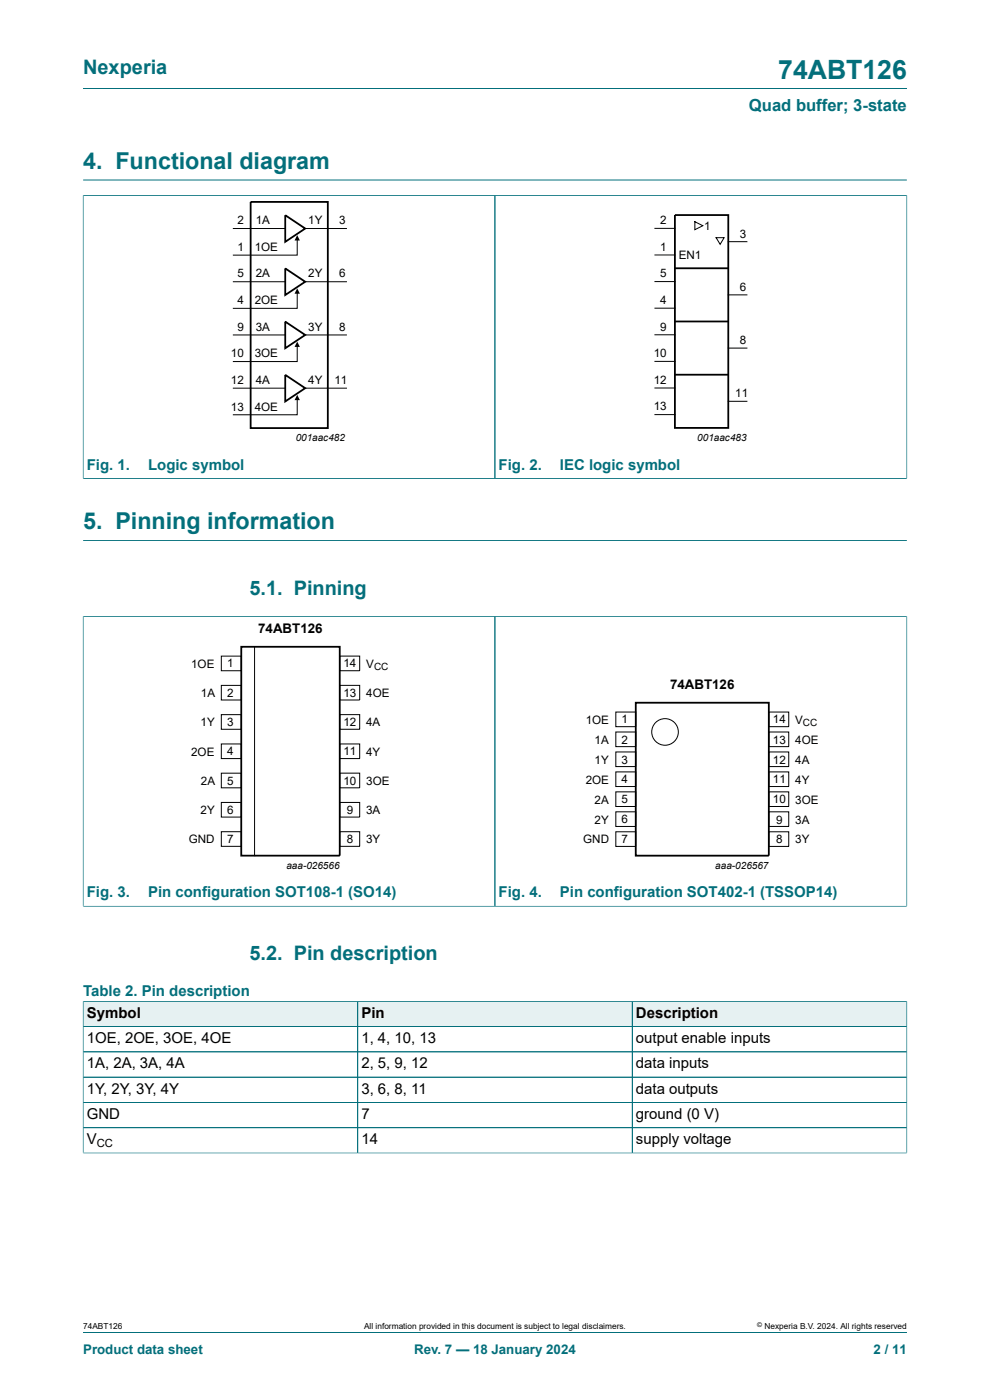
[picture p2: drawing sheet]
<svg xmlns="http://www.w3.org/2000/svg" width="210mm" height="297mm" viewBox="0 0 210 297" stroke-linecap="round" stroke-linejoin="round" font-family="sans-serif">
<g fill="none" stroke="#036f7b" stroke-width=".21">
<path d="M17.6 18.8h174.8M17.6 38.2h174.8M17.6 41.5h174.8M17.6 41.4v60.2M105 41.5v60M192.4 41.4v60.2M17.6 101.5h174.8M17.6 114.6h174.8M17.6 130.8h174.8M17.6 130.7v61.6M105 130.8v61.4M192.4 130.7v61.6"/>
<path d="M17.6 192.2h174.8"/>
</g>
<path d="M63 49.9l.6 1.1h-1.1zM63 61.2l.6 1.1h-1.1zM63 72.5l.6 1.1h-1.1zM63 83.8l.6 1.1h-1.1z" fill="#000"/>
<g fill="none" stroke="#000" stroke-width=".21">
<path d="M49.5 48.5h11M49.5 59.8h11M63 50.7v3.4h-13.5M64.7 48.5h8.8M64.7 59.8h8.8M138.9 48.4h4.3M138.9 54.1h4.3M138.9 59.7h4.3M147.4 47l1.7 .9-1.7 .8zM151.9 50.4h1.7l-.8 1.4zM154.5 51.3h3.9M49.5 71.1h11"/>
<path d="M63 62v3.4h-13.5M63 73.3v3.4h-13.5M64.7 71.1h8.8M138.9 65.4h4.3M138.9 76.7h4.3M138.9 71h4.3M154.5 62.6h3.9M154.5 73.8h3.9M49.5 82.3h11M63 84.6v3.4h-13.5M64.7 82.3h8.8M138.9 88h4.3"/>
<path d="M138.9 82.3h4.3M154.5 85.1h3.9M46.9 139.2h4.3v3.1h-4.3zM54 137.2v44.4M72.1 139.2h4.2v3.1h-4.2zM46.9 145.4h4.3v3.1h-4.3zM46.9 151.6h4.3v3.1h-4.3zM46.9 157.8h4.3v3.1h-4.3zM72.1 151.6h4.2v3.1h-4.2zM72.1 157.8h4.2v3.1h-4.2zM72.1 145.4h4.2v3.1h-4.2zM130.6 151.1h4.3v3.1h-4.3z"/>
<path d="M130.6 155.3h4.3v3.1h-4.3zM130.6 159.5h4.3v3.1h-4.3zM163.1 159.5h4.2v3.1h-4.2zM163.1 151.1h4.2v3.1h-4.2zM163.1 155.3h4.2v3.1h-4.2zM46.9 164h4.3v3.1h-4.3zM46.9 170.2h4.3v3.1h-4.3zM46.9 176.4h4.3v3.1h-4.3zM72.1 176.4h4.2v3.1h-4.2zM72.1 164h4.2v3.1h-4.2zM72.1 170.2h4.2v3.1h-4.2zM130.6 163.8h4.3v3.1h-4.3z"/>
<path d="M130.6 168h4.3v3.1h-4.3zM130.6 172.2h4.3v3.1h-4.3zM130.6 176.5h4.3v3.1h-4.3zM163.1 176.5h4.2v3.1h-4.2zM163.1 168h4.2v3.1h-4.2zM163.1 172.2h4.2v3.1h-4.2zM163.1 163.8h4.2v3.1h-4.2z"/>
<circle cx="141.1" cy="155.3" r="2.82"/>
</g>
<path d="M53.2 42.8h16.3v48h-16.3zM60.5 45.7l4.2 2.8-4.2 2.8zM60.5 56.9l4.2 2.9-4.2 2.8zM143.2 45.6h11.3v45.2h-11.3zM143.2 56.9h11.3M60.5 68.2l4.2 2.9-4.2 2.8zM60.5 79.5l4.2 2.8-4.2 2.9zM143.2 68.2h11.3M143.2 79.5h11.3M51.2 137.2h20.9v44.3h-20.9zM134.9 149.1h28.2v32.4h-28.2z" fill="none" stroke="#000" stroke-width=".38"/>
<path d="M17.7 212.5h58.1v5.2h-58.1z" fill="#e6f1f2"/>
<path d="M17.6 212.4v5.4h58.3v-5.4h-58.3" fill="none" stroke="#036f7b" stroke-width=".21"/>
<path d="M75.9 212.5h58.1v5.2h-58.1z" fill="#e6f1f2"/>
<path d="M75.9 212.4h58.2v5.4h-58.2z" fill="none" stroke="#036f7b" stroke-width=".21"/>
<path d="M134.2 212.5h58.1v5.2h-58.1z" fill="#e6f1f2"/>
<path d="M17.6 217.8h174.8M17.6 212.5v32.2M17.7 212.4h174.7M75.9 212.5v32.1M134.1 212.4v32.2M192.4 212.4v32.3M17.6 223.1h174.8M17.6 228.5h174.8M17.6 233.9h174.8M17.6 239.2h174.8M17.6 244.6h174.8M17.6 282.6h174.8" fill="none" stroke="#036f7b" stroke-width=".21"/>
<text font-size="5.6" fill="#036f7b" x="165.1" y="16.8">74ABT126</text>
<g font-size="4.9" fill="#036f7b">
<text x="17.6" y="35.9">4. Functional diagram</text>
<text x="17.6" y="112.3">5. Pinning information</text>
</g>
<g font-size="4.2" fill="#036f7b">
<text x="17.6" y="15.6">Nexperia</text>
<text x="52.9" y="126.1">5.1. Pinning</text>
<text x="52.9" y="203.6">5.2. Pin description</text>
</g>
<text font-size="3.5" fill="#036f7b" x="158.9" y="23.7">Quad buffer; 3-state</text>
<g font-size="3.2" fill="#036f7b">
<text x="18.4" y="99.6">Fig. 1.</text>
<text x="31.4" y="99.6">Logic symbol</text>
<text x="105.8" y="99.6">Fig. 2.</text>
<text x="118.8" y="99.6">IEC logic symbol</text>
<text x="18.4" y="190.4">Fig. 3.</text>
<text x="31.4" y="190.4">Pin configuration SOT108-1 (SO14)</text>
<text x="105.8" y="190.4">Fig. 4.</text>
<text x="118.8" y="190.4">Pin configuration SOT402-1 (TSSOP14)</text>
<text x="17.6" y="211.3">Table 2. Pin description</text>
</g>
<g font-size="3.2">
<text x="18.4" y="215.9">Symbol</text>
<text x="76.7" y="215.9">Pin</text>
<text x="134.9" y="215.9">Description</text>
<text x="18.4" y="221.3">1OE, 2OE, 3OE, 4OE</text>
<text x="76.7" y="221.3">1, 4, 10, 13</text>
<text x="134.9" y="221.3">output enable inputs</text>
<text x="18.4" y="226.7">1A, 2A, 3A, 4A</text>
<text x="76.7" y="226.7">2, 5, 9, 12</text>
<text x="134.9" y="226.7">data inputs</text>
<text x="18.4" y="232">1Y, 2Y, 3Y, 4Y</text>
<text x="76.7" y="232">3, 6, 8, 11</text>
<text x="134.9" y="232">data outputs</text>
<text x="18.4" y="237.4">GND</text>
<text x="76.7" y="237.4">7</text>
<text x="134.9" y="237.4">ground (0 V)</text>
<text x="18.4" y="242.7">V</text>
<text x="76.7" y="242.7">14</text>
<text x="134.9" y="242.7">supply voltage</text>
</g>
<g font-size="2.8">
<text x="54.8" y="134.4">74ABT126</text>
<text x="142.1" y="146.2">74ABT126</text>
</g>
<g font-size="2.8" fill="#036f7b">
<text x="17.6" y="287.2">Product data sheet</text>
<text x="87.9" y="287.2">Rev. 7 — 18 January 2024</text>
<text x="185.3" y="287.2">2 / 11</text>
</g>
<g font-size="2.5">
<text x="50.3" y="47.6">2</text>
<text x="54.3" y="47.6">1A</text>
<text x="65.4" y="47.6">1Y</text>
<text x="71.9" y="47.6">3</text>
<text x="140.1" y="47.6">2</text>
<text x="50.3" y="53.3">1</text>
<text x="54" y="53.3">1OE</text>
<text x="140.1" y="53.2">1</text>
<text x="149.4" y="48.7">1</text>
<text x="156.9" y="50.4">3</text>
<text x="50.3" y="58.9">5</text>
<text x="54.3" y="58.9">2A</text>
<text x="65.4" y="58.9">2Y</text>
<text x="71.9" y="58.9">6</text>
<text x="140.1" y="58.9">5</text>
<text x="144" y="54.9">EN1</text>
<text x="50.3" y="64.5">4</text>
<text x="54" y="64.5">2OE</text>
<text x="140.1" y="64.5">4</text>
<text x="156.9" y="61.7">6</text>
<text x="50.3" y="70.2">9</text>
<text x="54.3" y="70.2">3A</text>
<text x="65.4" y="70.2">3Y</text>
<text x="71.9" y="70.2">8</text>
<text x="140.1" y="70.2">9</text>
<text x="48.9" y="75.8">10</text>
<text x="54" y="75.8">3OE</text>
<text x="138.7" y="75.8">10</text>
<text x="156.9" y="73">8</text>
<text x="48.9" y="81.5">12</text>
<text x="54.3" y="81.5">4A</text>
<text x="65.4" y="81.5">4Y</text>
<text x="70.9" y="81.5">11</text>
<text x="138.7" y="81.4">12</text>
<text x="48.9" y="87.1">13</text>
<text x="54" y="87.1">4OE</text>
<text x="138.7" y="87.1">13</text>
<text x="155.9" y="84.3">11</text>
<text x="40.6" y="141.7">1OE</text>
<text x="48.2" y="141.6">1</text>
<text x="72.9" y="141.6">14</text>
<text x="77.7" y="141.7">V</text>
<text x="42.6" y="147.9">1A</text>
<text x="48.2" y="147.8">2</text>
<text x="72.9" y="147.8">13</text>
<text x="77.7" y="147.9">4OE</text>
<text x="42.5" y="154.1">1Y</text>
<text x="48.2" y="154">3</text>
<text x="72.9" y="154">12</text>
<text x="77.7" y="154.1">4A</text>
<text x="124.2" y="153.5">1OE</text>
<text x="131.9" y="153.5">1</text>
<text x="163.9" y="153.5">14</text>
<text x="168.7" y="153.5">V</text>
<text x="40.6" y="160.3">2OE</text>
<text x="48.2" y="160.3">4</text>
<text x="72.9" y="160.3">11</text>
<text x="77.7" y="160.3">4Y</text>
<text x="126.1" y="157.8">1A</text>
<text x="131.9" y="157.7">2</text>
<text x="131.9" y="162">3</text>
<text x="163.9" y="162">12</text>
<text x="163.9" y="157.7">13</text>
<text x="168.7" y="157.8">4OE</text>
<text x="42.6" y="166.6">2A</text>
<text x="48.2" y="166.5">5</text>
<text x="72.9" y="166.5">10</text>
<text x="77.7" y="166.6">3OE</text>
<text x="124.2" y="166.2">2OE</text>
<text x="126.1" y="162">1Y</text>
<text x="131.9" y="166.2">4</text>
<text x="163.9" y="166.2">11</text>
<text x="168.7" y="162">4A</text>
<text x="168.7" y="166.2">4Y</text>
<text x="42.5" y="172.7">2Y</text>
<text x="48.2" y="172.6">6</text>
<text x="73.6" y="172.6">9</text>
<text x="77.7" y="172.7">3A</text>
<text x="126.1" y="170.5">2A</text>
<text x="131.9" y="170.4">5</text>
<text x="163.9" y="170.4">10</text>
<text x="168.7" y="170.5">3OE</text>
<text x="40" y="178.9">GND</text>
<text x="48.2" y="178.9">7</text>
<text x="73.6" y="178.9">8</text>
<text x="77.7" y="178.9">3Y</text>
<text x="123.7" y="178.9">GND</text>
<text x="126.1" y="174.7">2Y</text>
<text x="131.9" y="174.7">6</text>
<text x="131.9" y="178.9">7</text>
<text x="164.6" y="178.9">8</text>
<text x="164.6" y="174.7">9</text>
<text x="168.7" y="174.7">3A</text>
<text x="168.7" y="178.9">3Y</text>
</g>
<text font-size="2.4" x="20.5" y="243.4">CC</text>
<g font-size="2.1">
<text x="62.7" y="93.6">001aac482</text>
<text x="147.9" y="93.6">001aac483</text>
<text x="79.4" y="142.2">CC</text>
<text x="170.3" y="154">CC</text>
<text x="60.7" y="184.3">aaa-026566</text>
<text x="151.7" y="184.3">aaa-026567</text>
</g>
<g font-size="1.8">
<text x="17.6" y="282">74ABT126</text>
<text x="77.2" y="282">All information provided in this document is subject to legal disclaimers.</text>
<text x="162.2" y="282">Nexperia B.V. 2024. All rights reserved</text>
</g>
<text font-size="1.4" x="160.6" y="281.6">©</text>
</svg>
